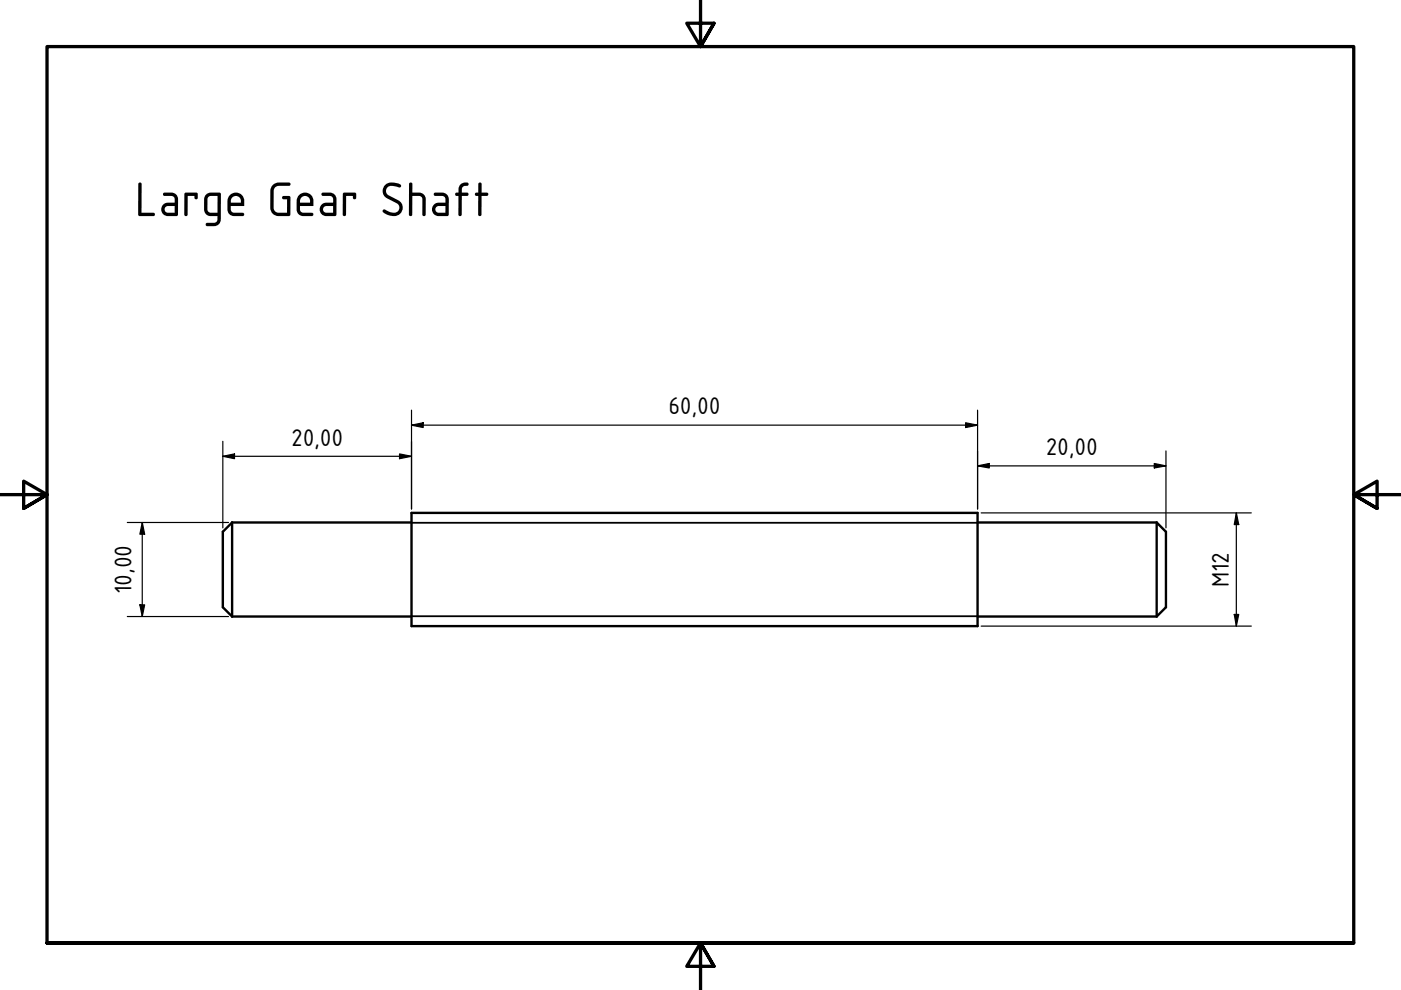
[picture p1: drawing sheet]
<svg xmlns="http://www.w3.org/2000/svg" width="297mm" height="210mm" viewBox="0 0 297 210" stroke-linecap="round" stroke-linejoin="round" font-family="sans-serif">
<!-- layer: Visible (ISO) -->
<path d="M49.2 110.8l-2 1.9v16l2 2M49.2 110.8v19.9M49.2 110.8h38M87.2 108.7h120.1v24.1h-120.1zM207.3 110.8h37.9M245.2 110.8v19.9M245.2 110.8l2 1.9v16l-2 2M49.2 130.7h38M207.3 130.7h37.9" fill="none" stroke="#000" stroke-width=".51"/>
<!-- layer: Visible Narrow (ISO) -->
<path d="M87.2 110.8h120.1M87.2 130.7h120.1" fill="none" stroke="#000" stroke-width=".38"/>
<!-- layer: Border (ISO) -->
<path d="M148.5 -.1v10l-2.9-5h5.8l-2.9 5 2.9-5M0 104.9h10l-5-2.9v5.8l5-2.9-5 2.9M297 104.9h-10l5-2.9v5.8l-5-2.9 5 2.9M10 199.9v-190h277v190h-277h277M151.4 204.9l-2.9-5 2.9 5h-5.8l2.9-5v10" fill="none" stroke="#000" stroke-width=".7"/>
<!-- layer: Dimension (ISO) -->
<g fill="none" stroke="#000" stroke-width=".25">
<path d="M47.2 96.7l2.5-.5v1.1zM47.2 96.7h40M47.2 93.6v18.3M84.7 96.2l2.5 .5-2.5 .6zM87.2 90.1l2.5-.5v1zM87.2 90.1h120.1M87.2 87v20.9M204.7 89.6l2.6 .5-2.6 .5zM207.3 98.8l2.4-.5v.9zM207.3 87v20.9M207.3 98.8h39.9M244.7 98.3l2.5 .5-2.5 .4z"/>
<path d="M247.2 95.6v16.3M27 110.8h21.5M30.2 110.8l.5 2.5h-1zM30.2 110.8v19.9M208 108.7h57.3M262.1 108.7l.5 2.5h-.9zM262.1 108.7v24.1M27 130.7h21.5M29.7 128.2h1l-.5 2.5zM208 132.8h57.3M261.7 130.3h.9l-.5 2.5z"/>
</g>
<g fill="#000">
<path d="M47.2 96.7l2.5-.5v1.1z" fill-rule="evenodd"/>
<path d="M84.7 96.2l2.5 .5-2.5 .6z" fill-rule="evenodd"/>
<path d="M87.2 90.1l2.5-.5v1z" fill-rule="evenodd"/>
<path d="M204.7 89.6l2.6 .5-2.6 .5z" fill-rule="evenodd"/>
<path d="M207.3 98.8l2.4-.5v.9z" fill-rule="evenodd"/>
<path d="M244.7 98.3l2.5 .5-2.5 .4z" fill-rule="evenodd"/>
<path d="M30.2 110.8l.5 2.5h-1z" fill-rule="evenodd"/>
<path d="M262.1 108.7l.5 2.5h-.9z" fill-rule="evenodd"/>
<path d="M29.7 128.2h1l-.5 2.5z" fill-rule="evenodd"/>
<path d="M261.7 130.3h.9l-.5 2.5z" fill-rule="evenodd"/>
</g>
<text font-size="11" x="28.6" y="45.8">Large Gear Shaft</text>
<g font-size="5.5">
<text x="141.7" y="87.9">60,00</text>
<text x="61.7" y="94.5">20,00</text>
<text x="221.7" y="96.4">20,00</text>
<text x="27.9" y="125.9" transform="rotate(-90 27.9 125.9)">10,00</text>
<text x="260.5" y="124.4" transform="rotate(-90 260.5 124.4)">M12</text>
</g>
</svg>
